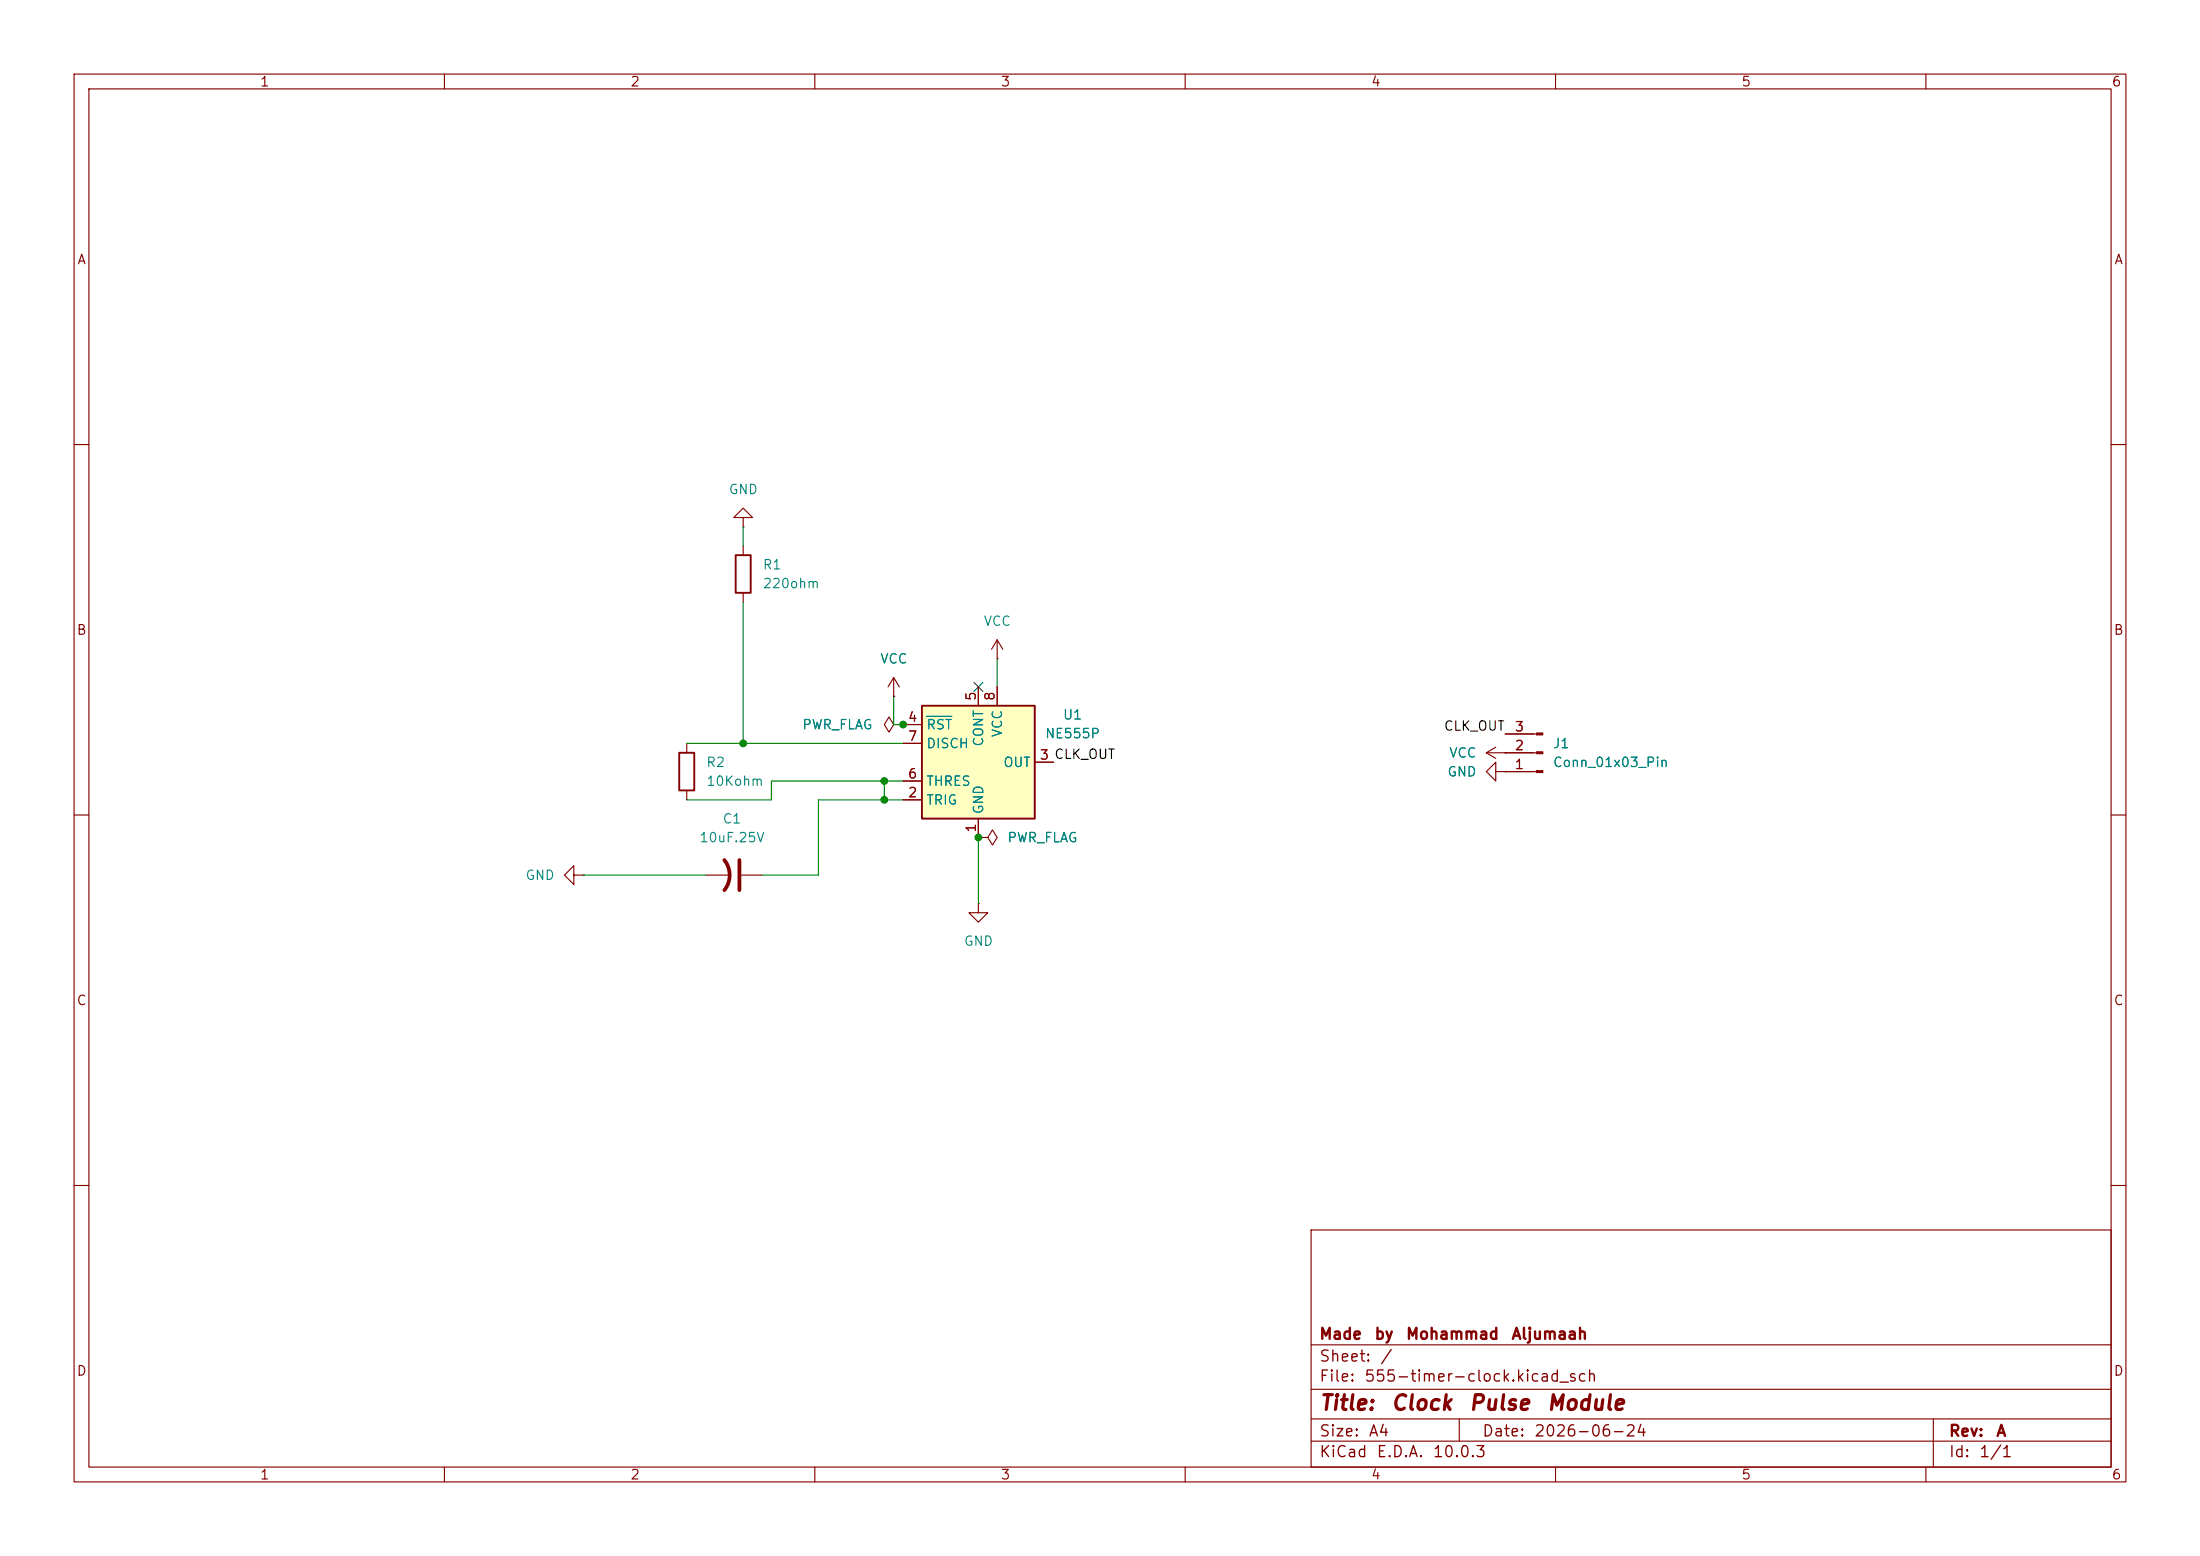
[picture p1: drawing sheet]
<svg xmlns="http://www.w3.org/2000/svg" width="297mm" height="210mm" viewBox="0 0 297 210" stroke-linecap="round" stroke-linejoin="round" font-family="sans-serif">
<path d="M0 0h297v210h-297z" fill="#fff" stroke="#fff" stroke-width=".14"/>
<g fill="none" stroke="#840000" stroke-width=".15">
<path d="M10 10h277v190h-277zM12 12h273v186h-273zM60 10v2M110 10v2M160 10v2M210 10v2M260 10v2M10 60h2M285 60h2M10 110h2M285 110h2M132.1 121.9v1.3h1.2l-1.2 1.3-1.3-1.3h1.3"/>
<path d="M132.1 121.9h.1M10 160h2M177 166h108v32h-108zM285 160h2M60 198v2M110 198v2M160 198v2M177 194.5h108M177 191.5h108M177 187.5h108M177 181.5h108M197 191.5v3"/>
<path d="M210 198v2M260 198v2M261 191.5v6.5"/>
</g>
<path d="M124.5 95.3h15.2v15.2h-15.2z" fill="#ffffc2"/>
<path d="M99.3 74.9h2v5.1h-2zM124.5 95.3h15.2v15.2h-15.2zM91.7 101.6h2v5.1h-2z" fill="none" stroke="#840000" stroke-width=".25"/>
<g fill="none" stroke="#840000" stroke-width=".15">
<path d="M100.3 69.9h1.3l-1.3-1.3-1.2 1.3h1.2v1.2M100.3 71.1h.1M100.3 73.7v1.2M100.3 80v1.3M120.6 94h.1M120.6 97.8l-.6-1-.6 1 .6 1 .6-1h1.3M120.6 91.4l-.7 1.3M120.6 91.4l.8 1.3M120.6 91.4v2.6M121.9 97.8h.1M121.9 97.8h2.6M132.1 92.7v2.6"/>
<path d="M134.6 88.9h.1M134.6 86.4v2.5M134.6 92.7v2.6M134.6 86.4l-.7 1.2M134.6 86.4l.8 1.2M203.2 99.1h4.2M77.5 118.1v-1.3l-1.3 1.3 1.3 1.3v-1.3h1.2M78.7 118.1h.1M92.7 100.3v1.3M92.7 106.7v1.3M95.2 118.1h3.4M100.1 118.1h2.8"/>
<path d="M121.9 108h2.6M121.9 105.4h2.6M121.9 100.3h2.6M132.1 113h1.2l.7-1 .6 1-.6 1-.7-1M132.1 113h.1M132.1 110.5v2.5M139.7 102.9h2.5M200.7 101.6l1.2 .8M200.7 101.6h6.7M201.9 104.1v-1.2l-1.2 1.2 1.2 1.3v-1.3h1.3M201.9 100.8l-1.2 .8M203.2 101.6h.1"/>
<path d="M203.2 104.1h.1M203.2 104.1h4.2"/>
</g>
<path d="M125.1 96.7h3.4" fill="none" stroke="#008484" stroke-width=".15"/>
<g fill="#840000" stroke="#840000" stroke-width=".15">
<path d="M207.4 104h.9v.3h-.9z"/>
<path d="M207.4 101.5h.9v.2h-.9z"/>
<path d="M207.4 98.9h.9v.3h-.9z"/>
</g>
<path d="M97.8 116.1a3.3 3.3 0 0 1 0 4M99.8 116.1v4" fill="none" stroke="#840000" stroke-width=".51"/>
<path d="M100.3 71.1v2.6M100.3 81.3v19M120.6 94v3.8h1.3M134.6 88.9v3.8M78.7 118.1h16.5M92.7 100.3h29.2M119.4 105.4v2.6M121.9 105.4h-17.8v2.6h-11.4M121.9 108h-11.4v10.1h-7.6M132.1 113v8.9" fill="none" stroke="#008400" stroke-width=".15"/>
<path d="M131.5 92.1l1.2 1.2M132.7 92.1l-1.2 1.2" fill="none" stroke="#000084" stroke-width=".15"/>
<g fill="#008400" stroke="#008400" stroke-width=".14">
<circle cx="121.9" cy="97.8" r=".46"/>
<circle cx="119.4" cy="108" r=".46"/>
<circle cx="119.4" cy="105.4" r=".46"/>
<circle cx="100.3" cy="100.3" r=".46"/>
<circle cx="132.1" cy="113" r=".46"/>
</g>
<g font-size="2" fill="#840000">
<text x="178" y="190.8">Title:</text>
<text x="187.7" y="190.8">Clock</text>
<text x="198.2" y="190.8">Pulse</text>
<text x="208.7" y="190.8">Module</text>
</g>
<g font-size="1.5" fill="#840000">
<text x="178" y="184.2">Sheet:</text>
<text x="178" y="181.2">Made</text>
<text x="185.5" y="181.2">by</text>
<text x="186.2" y="184.2">/</text>
<text x="189.7" y="181.2">Mohammad</text>
<text x="203.9" y="181.2">Aljumaah</text>
<text x="178" y="186.9">File:</text>
<text x="184.1" y="186.9">555-timer-clock.kicad_sch</text>
<text x="178" y="197.1">KiCad</text>
<text x="178" y="194.3">Size:</text>
<text x="184.7" y="194.3">A4</text>
<text x="185.7" y="197.1">E.D.A.</text>
<text x="193.3" y="197.1">10.0.3</text>
<text x="200" y="194.3">Date:</text>
<text x="207" y="194.3">2026-06-24</text>
<text x="263" y="194.3">Rev:</text>
<text x="263" y="197.1">Id:</text>
<text x="267.1" y="197.1">1/1</text>
<text x="269.4" y="194.3">A</text>
</g>
<g font-size="1.3" fill="#840000">
<text x="35" y="12">1</text>
<text x="85" y="12">2</text>
<text x="135" y="12">3</text>
<text x="185" y="12">4</text>
<text x="235" y="12">5</text>
<text x="285" y="12">6</text>
<text x="10.3" y="36">A</text>
<text x="285.3" y="36">A</text>
<text x="10.3" y="86">B</text>
<text x="285.3" y="86">B</text>
<text x="132.1" y="94.7" transform="rotate(-90 132.1 94.7)">5</text>
<text x="134.6" y="94.7" transform="rotate(-90 134.6 94.7)">8</text>
<text x="122.5" y="97.8">4</text>
<text x="122.5" y="100.3">7</text>
<text x="204.4" y="101.6">2</text>
<text x="204.4" y="99">3</text>
<text x="122.5" y="107.9">2</text>
<text x="122.5" y="105.4">6</text>
<text x="140.3" y="102.8">3 CLK_OUT</text>
<text x="140.3" y="102.8">3</text>
<text x="204.4" y="104.1">1</text>
<text x="132.1" y="112.5" transform="rotate(-90 132.1 112.5)">1</text>
<text x="10.3" y="136">C</text>
<text x="285.3" y="136">C</text>
<text x="10.3" y="186">D</text>
<text x="285.3" y="186">D</text>
<text x="35" y="200">1</text>
<text x="85" y="200">2</text>
<text x="135" y="200">3</text>
<text x="185" y="200">4</text>
<text x="235" y="200">5</text>
<text x="285" y="200">6</text>
</g>
<g font-size="1.3" fill="#008484">
<text x="98.3" y="67">GND</text>
<text x="102.9" y="77.2">R1</text>
<text x="102.9" y="79.7">220ohm</text>
<text x="118.7" y="89.9">VCC</text>
<text x="132.7" y="84.8">VCC</text>
<text x="108.2" y="98.8">PWR_FLAG</text>
<text x="125" y="98.8">RST</text>
<text x="125" y="101.3">DISCH</text>
<text x="133.1" y="100.9" transform="rotate(-90 133.1 100.9)">CONT</text>
<text x="135.6" y="99.6" transform="rotate(-90 135.6 99.6)">VCC</text>
<text x="141" y="100">NE555P</text>
<text x="143.4" y="97.4">U1</text>
<text x="209.6" y="101.3">J1</text>
<text x="95.3" y="103.8">R2</text>
<text x="95.3" y="106.4">10Kohm</text>
<text x="125" y="106.4">THRES</text>
<text x="135.4" y="103.8">OUT</text>
<text x="195.3" y="105.1">GND</text>
<text x="195.5" y="102.6">VCC</text>
<text x="209.6" y="103.8">Conn_01x03_Pin</text>
<text x="97.5" y="111.5">C1</text>
<text x="125" y="108.9">TRIG</text>
<text x="133.1" y="110" transform="rotate(-90 133.1 110)">GND</text>
<text x="70.8" y="119.1">GND</text>
<text x="94.3" y="114">10uF.25V</text>
<text x="135.9" y="114">PWR_FLAG</text>
<text x="130" y="128">GND</text>
</g>
<text font-size="1.3" x="194.8" y="98.9">CLK_OUT</text>
</svg>
